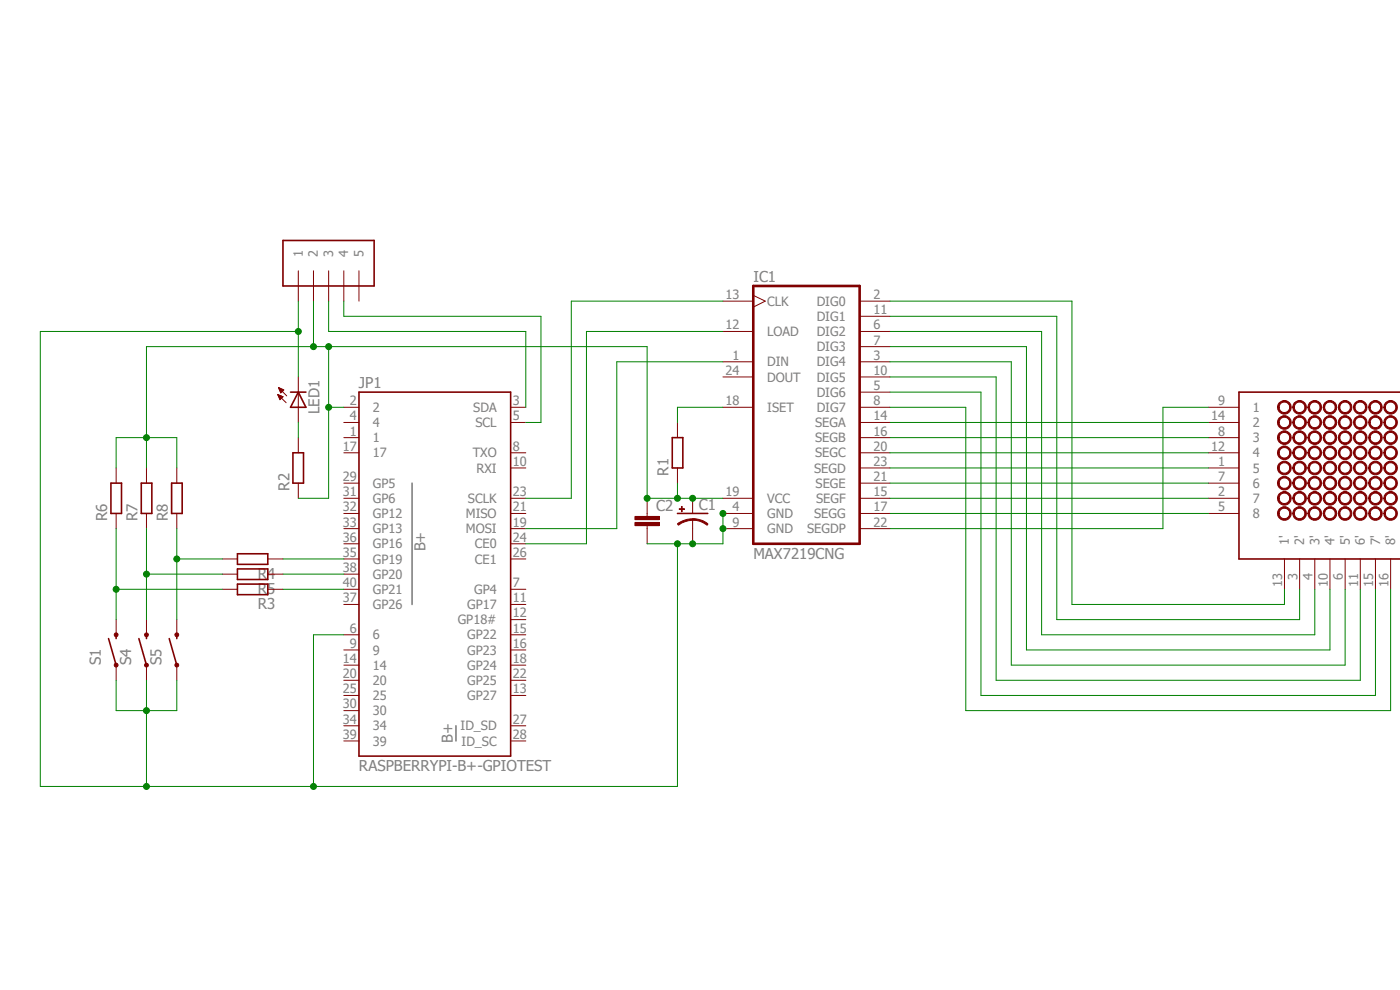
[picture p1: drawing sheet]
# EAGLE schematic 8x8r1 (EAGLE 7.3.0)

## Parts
C1  CPOL-USE2.5-7  [E2,5-7]
C2  C-EU025-024X044  [C025-024X044]
IC1  MAX7219CNG  [DIL24-3]
J1  1X5  [1X05-3.5MM]
JP1  RASPBERRYPI-B+-GPIOTEST  [2X20-SHROUDED]
LED1  LED3MM  [LED3MM]
R1  R-EU_0204/7  [0204/7]
R2  R-EU_0204/7  [0204/7]
R3  R-EU_0204/7  [0204/7]
R4  R-EU_0204/7  [0204/7]
R5  R-EU_0204/7  [0204/7]
R6  R-EU_0204/7  [0204/7]
R7  R-EU_0204/7  [0204/7]
R8  R-EU_0204/7  [0204/7]
S1  SPARKFUN-ELECTROMECHANICAL_SWITCH-MOMENTARY-2PTH  [SPARKFUN-ELECTROMECHANICAL_TACTILE-PTH]
S4  SPARKFUN-ELECTROMECHANICAL_SWITCH-MOMENTARY-2PTH  [SPARKFUN-ELECTROMECHANICAL_TACTILE-PTH]
S5  SPARKFUN-ELECTROMECHANICAL_SWITCH-MOMENTARY-2PTH  [SPARKFUN-ELECTROMECHANICAL_TACTILE-PTH]
U$1  NFM-12881BG-11  [NFM-12881BG-11]

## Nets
N$1: IC1.2(DIG0) U$1.13(1')
N$2: IC1.11(DIG1) U$1.3(2')
N$3: IC1.6(DIG2) U$1.4(3')
N$4: IC1.7(DIG3) U$1.10(4')
N$5: IC1.3(DIG4) U$1.6(5')
N$6: IC1.10(DIG5) U$1.11(6')
N$7: IC1.5(DIG6) U$1.15(7')
N$8: IC1.8(DIG7) U$1.16(8')
N$9: IC1.17(SEGG) U$1.5
N$10: IC1.15(SEGF) U$1.2
N$11: IC1.21(SEGE) U$1.7
N$12: IC1.23(SEGD) U$1.1
N$13: IC1.20(SEGC) U$1.12
N$14: IC1.16(SEGB) U$1.8
N$15: IC1.14(SEGA) U$1.14
N$16: IC1.22(SEGDP) U$1.9
N$18: C1.+ C2.1 IC1.19(VCC) J1.2 JP1.2 R1.1 R2.1
N$19: IC1.18(ISET) R1.2
N$20: IC1.12(LOAD) JP1.24(CE0)
N$21: IC1.1(DIN) JP1.19(MOSI)
N$22: IC1.13(CLK) JP1.23(SCLK)
N$23: LED1.A R2.2
N$24: JP1.35(GP19) R4.1
N$25: J1.3 JP1.3(SDA)
N$26: J1.4 JP1.5(SCL)
N$27: JP1.38(GP20) R5.1
N$28: JP1.40(GP21) R3.1
N$29: R4.2 R8.1 S5.3
N$30: R5.2 R7.1 S4.3
N$31: R3.2 R6.1 S1.3
N$32: C1.- C2.2 IC1.4(GND) IC1.9(GND) J1.1 JP1.6 LED1.K(C) R6.2 R7.2 R8.2 S1.1 S4.1 S5.1
Unconnected: IC1.24(DOUT) J1.5 JP1.7(GP4) JP1.8(TXO) JP1.10(RXI) JP1.11(GP17) JP1.12(GP18#) JP1.13(GP27) JP1.15(GP22) JP1.16(GP23) JP1.18(GP24) JP1.21(MISO) JP1.22(GP25) JP1.26(CE1) JP1.27(ID_SD) JP1.28(ID_SC) JP1.29(GP5) JP1.31(GP6) JP1.32(GP12) JP1.33(GP13) JP1.36(GP16) JP1.37(GP26)

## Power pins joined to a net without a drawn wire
1: JP1.1
4: JP1.4
9: JP1.9
14: JP1.14
17: JP1.17
20: JP1.20
25: JP1.25
30: JP1.30
34: JP1.34
39: JP1.39

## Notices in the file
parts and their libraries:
SparkFun-Boards: Licensing: Creative Commons ShareAlike 4.0 International - https://creativecommons.org/licenses/by-sa/4.0
eagle-library-edeca.net-v5: This is v1 and is licensed under the Creative Commons (Attribution-Non-Commercial-Share Alike 2.0 UK)
